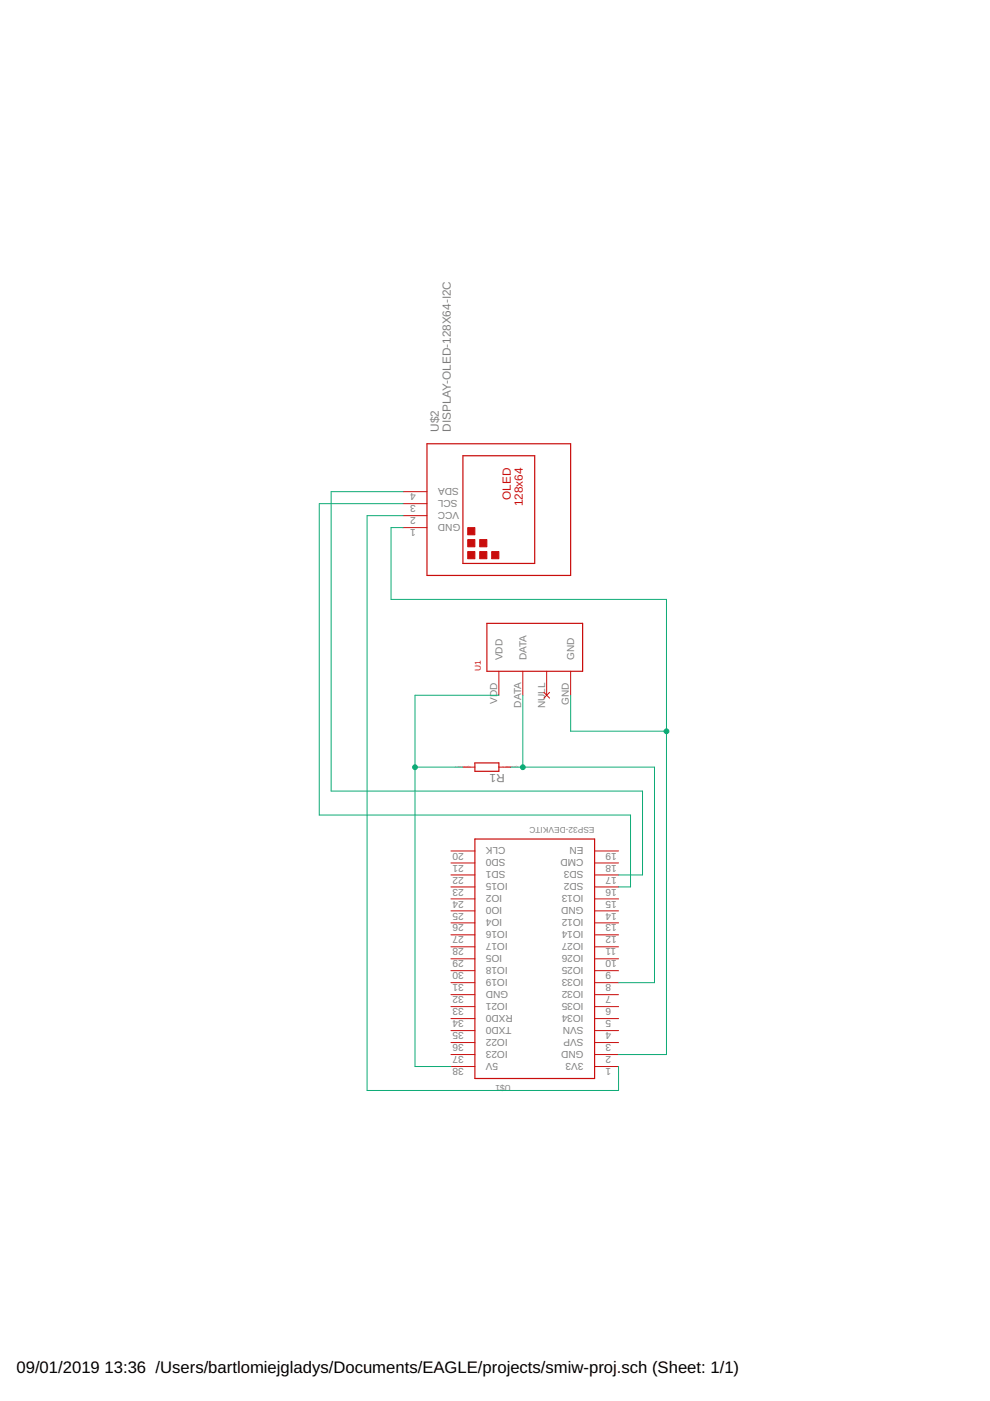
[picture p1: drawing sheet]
<?xml version="1.0" encoding="utf-8"?>
<!DOCTYPE eagle SYSTEM "eagle.dtd">
<!--
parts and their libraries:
oled09: Released under the Creative Commons Attribution 4.0 International License: http://creativecommons.org/licenses/by/4.0
-->
<eagle version="9.2.2">
<drawing>
<settings>
<setting alwaysvectorfont="no"/>
<setting verticaltext="up"/>
</settings>
<grid distance="0.1" unitdist="inch" unit="inch" style="lines" multiple="1" display="no" altdistance="0.01" altunitdist="inch" altunit="inch"/>
<schematic xreflabel="%F%N/%S.%C%R" xrefpart="/%S.%C%R">
<libraries>
<library name="am3202">
<symbols>
<symbol name="RHT03">
<wire x1="-5.08" y1="10.16" x2="-5.08" y2="-10.16" width="0.254" layer="94"/>
<wire x1="-5.08" y1="-10.16" x2="5.08" y2="-10.16" width="0.254" layer="94"/>
<wire x1="5.08" y1="-10.16" x2="5.08" y2="10.16" width="0.254" layer="94"/>
<wire x1="5.08" y1="10.16" x2="-5.08" y2="10.16" width="0.254" layer="94"/>
<pin name="VDD" x="-10.16" y="7.62" length="middle" direction="pwr"/>
<pin name="DATA" x="-10.16" y="2.54" length="middle"/>
<pin name="NULL" x="-10.16" y="-2.54" visible="pad" length="middle" direction="nc"/>
<pin name="GND" x="-10.16" y="-7.62" length="middle" direction="pwr"/>
<text x="-5.08" y="11.43" size="1.27" layer="94">&gt;NAME</text>
<text x="-5.08" y="-12.7" size="1.27" layer="94">&gt;VALUE</text>
</symbol>
</symbols>
<devicesets>
<deviceset name="RHT03_DHT-22_AM2302" prefix="U" uservalue="yes">
<gates>
<gate name="G$1" symbol="RHT03" x="0" y="0"/>
</gates>
<devices>
<device name="" package="RHT03_DHT-22">
<connects>
<connect gate="G$1" pin="DATA" pad="DATA"/>
<connect gate="G$1" pin="GND" pad="GND"/>
<connect gate="G$1" pin="NULL" pad="NULL"/>
<connect gate="G$1" pin="VDD" pad="VDD"/>
</connects>
<technologies>
<technology name="">
<attribute name="PROD_ID" value="SEN-10167"/>
</technology>
</technologies>
</device>
<device name="WIRED" package="AM2302">
<connects>
<connect gate="G$1" pin="DATA" pad="DATA"/>
<connect gate="G$1" pin="GND" pad="GND"/>
<connect gate="G$1" pin="NULL" pad="NULL"/>
<connect gate="G$1" pin="VDD" pad="VDD"/>
</connects>
<technologies>
<technology name="">
<attribute name="PROD_ID" value="SEN-10167"/>
</technology>
</technologies>
</device>
<device name="RA" package="RHT03_DHT-22/RA">
<connects>
<connect gate="G$1" pin="DATA" pad="DATA"/>
<connect gate="G$1" pin="GND" pad="GND"/>
<connect gate="G$1" pin="NULL" pad="NULL"/>
<connect gate="G$1" pin="VDD" pad="VDD"/>
</connects>
<technologies>
<technology name="">
<attribute name="PROD_ID" value="SEN-10167"/>
</technology>
</technologies>
</device>
</devices>
</deviceset>
</devicesets>
</library>
<library name="eagle-ltspice">
<symbols>
<symbol name="R">
<wire x1="-2.54" y1="-0.889" x2="2.54" y2="-0.889" width="0.254" layer="94"/>
<wire x1="2.54" y1="0.889" x2="-2.54" y2="0.889" width="0.254" layer="94"/>
<wire x1="2.54" y1="-0.889" x2="2.54" y2="0.889" width="0.254" layer="94"/>
<wire x1="-2.54" y1="-0.889" x2="-2.54" y2="0.889" width="0.254" layer="94"/>
<pin name="1" x="-5.08" y="0" visible="off" length="short" direction="pas" swaplevel="1"/>
<pin name="2" x="5.08" y="0" visible="off" length="short" direction="pas" swaplevel="1" rot="R180"/>
<text x="-3.81" y="1.4986" size="1.778" layer="95">&gt;NAME</text>
<text x="-3.81" y="-3.302" size="1.778" layer="96">&gt;VALUE</text>
<text x="-5.08" y="0" size="0.4064" layer="99" align="center">SpiceOrder 1</text>
<text x="5.08" y="0" size="0.4064" layer="99" align="center">SpiceOrder 2</text>
</symbol>
</symbols>
<devicesets>
<deviceset name="R" prefix="R" uservalue="yes">
<gates>
<gate name="G$1" symbol="R" x="0" y="0"/>
</gates>
<devices>
<device name="0204/7" package="0204/7">
<connects>
<connect gate="G$1" pin="1" pad="1"/>
<connect gate="G$1" pin="2" pad="2"/>
</connects>
<package3dinstances>
<package3dinstance package3d_urn="urn:adsk.eagle:package:13274/1"/>
</package3dinstances>
<technologies>
<technology name="">
<attribute name="SPICEMODEL" value="NONE" constant="no"/>
<attribute name="SPICEPREFIX" value="R" constant="no"/>
</technology>
</technologies>
</device>
<device name="0207/10" package="0207/10">
<connects>
<connect gate="G$1" pin="1" pad="1"/>
<connect gate="G$1" pin="2" pad="2"/>
</connects>
<package3dinstances>
<package3dinstance package3d_urn="urn:adsk.eagle:package:13275/1"/>
</package3dinstances>
<technologies>
<technology name="">
<attribute name="SPICEMODEL" value="NONE" constant="no"/>
<attribute name="SPICEPREFIX" value="R" constant="no"/>
</technology>
</technologies>
</device>
<device name="R0201" package="R0201">
<connects>
<connect gate="G$1" pin="1" pad="1"/>
<connect gate="G$1" pin="2" pad="2"/>
</connects>
<package3dinstances>
<package3dinstance package3d_urn="urn:adsk.eagle:package:13294/1"/>
</package3dinstances>
<technologies>
<technology name="">
<attribute name="SPICEMODEL" value="NONE" constant="no"/>
<attribute name="SPICEPREFIX" value="R" constant="no"/>
</technology>
</technologies>
</device>
<device name="R0402" package="R0402">
<connects>
<connect gate="G$1" pin="1" pad="1"/>
<connect gate="G$1" pin="2" pad="2"/>
</connects>
<package3dinstances>
<package3dinstance package3d_urn="urn:adsk.eagle:package:13296/1"/>
</package3dinstances>
<technologies>
<technology name="">
<attribute name="SPICEMODEL" value="NONE" constant="no"/>
<attribute name="SPICEPREFIX" value="R" constant="no"/>
</technology>
</technologies>
</device>
<device name="R0603" package="R0603">
<connects>
<connect gate="G$1" pin="1" pad="1"/>
<connect gate="G$1" pin="2" pad="2"/>
</connects>
<package3dinstances>
<package3dinstance package3d_urn="urn:adsk.eagle:package:13302/1"/>
</package3dinstances>
<technologies>
<technology name="">
<attribute name="SPICEMODEL" value="NONE" constant="no"/>
<attribute name="SPICEPREFIX" value="R" constant="no"/>
</technology>
</technologies>
</device>
<device name="" package="R0805">
<connects>
<connect gate="G$1" pin="1" pad="1"/>
<connect gate="G$1" pin="2" pad="2"/>
</connects>
<package3dinstances>
<package3dinstance package3d_urn="urn:adsk.eagle:package:13300/1"/>
</package3dinstances>
<technologies>
<technology name="">
<attribute name="SPICEMODEL" value="NONE" constant="no"/>
<attribute name="SPICEPREFIX" value="R" constant="no"/>
</technology>
</technologies>
</device>
<device name="R1005" package="R1005">
<connects>
<connect gate="G$1" pin="1" pad="1"/>
<connect gate="G$1" pin="2" pad="2"/>
</connects>
<package3dinstances>
<package3dinstance package3d_urn="urn:adsk.eagle:package:13297/1"/>
</package3dinstances>
<technologies>
<technology name="">
<attribute name="SPICEMODEL" value="NONE" constant="no"/>
<attribute name="SPICEPREFIX" value="R" constant="no"/>
</technology>
</technologies>
</device>
<device name="R1206" package="R1206">
<connects>
<connect gate="G$1" pin="1" pad="1"/>
<connect gate="G$1" pin="2" pad="2"/>
</connects>
<package3dinstances>
<package3dinstance package3d_urn="urn:adsk.eagle:package:13301/1"/>
</package3dinstances>
<technologies>
<technology name="">
<attribute name="SPICEMODEL" value="NONE" constant="no"/>
<attribute name="SPICEPREFIX" value="R" constant="no"/>
</technology>
</technologies>
</device>
<device name="R1210" package="R1210">
<connects>
<connect gate="G$1" pin="1" pad="1"/>
<connect gate="G$1" pin="2" pad="2"/>
</connects>
<package3dinstances>
<package3dinstance package3d_urn="urn:adsk.eagle:package:13299/1"/>
</package3dinstances>
<technologies>
<technology name="">
<attribute name="SPICEMODEL" value="NONE" constant="no"/>
<attribute name="SPICEPREFIX" value="R" constant="no"/>
</technology>
</technologies>
</device>
<device name="R1218" package="R1218">
<connects>
<connect gate="G$1" pin="1" pad="1"/>
<connect gate="G$1" pin="2" pad="2"/>
</connects>
<package3dinstances>
<package3dinstance package3d_urn="urn:adsk.eagle:package:13303/1"/>
</package3dinstances>
<technologies>
<technology name="">
<attribute name="SPICEMODEL" value="NONE" constant="no"/>
<attribute name="SPICEPREFIX" value="R" constant="no"/>
</technology>
</technologies>
</device>
<device name="R2010" package="R2010">
<connects>
<connect gate="G$1" pin="1" pad="1"/>
<connect gate="G$1" pin="2" pad="2"/>
</connects>
<package3dinstances>
<package3dinstance package3d_urn="urn:adsk.eagle:package:13309/1"/>
</package3dinstances>
<technologies>
<technology name="">
<attribute name="SPICEMODEL" value="NONE" constant="no"/>
<attribute name="SPICEPREFIX" value="R" constant="no"/>
</technology>
</technologies>
</device>
<device name="R2012" package="R2012">
<connects>
<connect gate="G$1" pin="1" pad="1"/>
<connect gate="G$1" pin="2" pad="2"/>
</connects>
<package3dinstances>
<package3dinstance package3d_urn="urn:adsk.eagle:package:13306/1"/>
</package3dinstances>
<technologies>
<technology name="">
<attribute name="SPICEMODEL" value="NONE" constant="no"/>
<attribute name="SPICEPREFIX" value="R" constant="no"/>
</technology>
</technologies>
</device>
<device name="R2512" package="R2512">
<connects>
<connect gate="G$1" pin="1" pad="1"/>
<connect gate="G$1" pin="2" pad="2"/>
</connects>
<package3dinstances>
<package3dinstance package3d_urn="urn:adsk.eagle:package:13304/1"/>
</package3dinstances>
<technologies>
<technology name="">
<attribute name="SPICEMODEL" value="NONE" constant="no"/>
<attribute name="SPICEPREFIX" value="R" constant="no"/>
</technology>
</technologies>
</device>
<device name="R3216" package="R3216">
<connects>
<connect gate="G$1" pin="1" pad="1"/>
<connect gate="G$1" pin="2" pad="2"/>
</connects>
<package3dinstances>
<package3dinstance package3d_urn="urn:adsk.eagle:package:13305/1"/>
</package3dinstances>
<technologies>
<technology name="">
<attribute name="SPICEMODEL" value="NONE" constant="no"/>
<attribute name="SPICEPREFIX" value="R" constant="no"/>
</technology>
</technologies>
</device>
<device name="R3225" package="R3225">
<connects>
<connect gate="G$1" pin="1" pad="1"/>
<connect gate="G$1" pin="2" pad="2"/>
</connects>
<package3dinstances>
<package3dinstance package3d_urn="urn:adsk.eagle:package:13311/1"/>
</package3dinstances>
<technologies>
<technology name="">
<attribute name="SPICEMODEL" value="NONE" constant="no"/>
<attribute name="SPICEPREFIX" value="R" constant="no"/>
</technology>
</technologies>
</device>
<device name="R4527" package="R4527">
<connects>
<connect gate="G$1" pin="1" pad="1"/>
<connect gate="G$1" pin="2" pad="2"/>
</connects>
<package3dinstances>
<package3dinstance package3d_urn="urn:adsk.eagle:package:13310/1"/>
</package3dinstances>
<technologies>
<technology name="">
<attribute name="SPICEMODEL" value="NONE" constant="no"/>
<attribute name="SPICEPREFIX" value="R" constant="no"/>
</technology>
</technologies>
</device>
<device name="R5025" package="R5025">
<connects>
<connect gate="G$1" pin="1" pad="1"/>
<connect gate="G$1" pin="2" pad="2"/>
</connects>
<package3dinstances>
<package3dinstance package3d_urn="urn:adsk.eagle:package:13308/1"/>
</package3dinstances>
<technologies>
<technology name="">
<attribute name="SPICEMODEL" value="NONE" constant="no"/>
<attribute name="SPICEPREFIX" value="R" constant="no"/>
</technology>
</technologies>
</device>
<device name="R6332" package="R6332">
<connects>
<connect gate="G$1" pin="1" pad="1"/>
<connect gate="G$1" pin="2" pad="2"/>
</connects>
<package3dinstances>
<package3dinstance package3d_urn="urn:adsk.eagle:package:13307/1"/>
</package3dinstances>
<technologies>
<technology name="">
<attribute name="SPICEMODEL" value="NONE" constant="no"/>
<attribute name="SPICEPREFIX" value="R" constant="no"/>
</technology>
</technologies>
</device>
</devices>
</deviceset>
</devicesets>
</library>
<library name="oled09">
<symbols>
<symbol name="DISPLAY-OLED-128X64-I2C">
<wire x1="-15.24" y1="15.24" x2="12.7" y2="15.24" width="0.254" layer="94"/>
<wire x1="12.7" y1="15.24" x2="12.7" y2="-15.24" width="0.254" layer="94"/>
<wire x1="12.7" y1="-15.24" x2="-15.24" y2="-15.24" width="0.254" layer="94"/>
<wire x1="-15.24" y1="-15.24" x2="-15.24" y2="15.24" width="0.254" layer="94"/>
<pin name="GND" x="-5.08" y="20.32" length="middle" direction="pwr" rot="R270"/>
<pin name="VCC" x="-2.54" y="20.32" length="middle" direction="pwr" rot="R270"/>
<pin name="SCL" x="0" y="20.32" length="middle" rot="R270"/>
<pin name="SDA" x="2.54" y="20.32" length="middle" rot="R270"/>
<wire x1="-12.7" y1="7.62" x2="10.16" y2="7.62" width="0.254" layer="94"/>
<wire x1="10.16" y1="7.62" x2="10.16" y2="-7.62" width="0.254" layer="94"/>
<wire x1="10.16" y1="-7.62" x2="-12.7" y2="-7.62" width="0.254" layer="94"/>
<wire x1="-12.7" y1="-7.62" x2="-12.7" y2="7.62" width="0.254" layer="94"/>
<rectangle x1="-11.684" y1="5.08" x2="-10.16" y2="6.604" layer="94"/>
<rectangle x1="-9.144" y1="5.08" x2="-7.62" y2="6.604" layer="94"/>
<rectangle x1="-11.684" y1="2.54" x2="-10.16" y2="4.064" layer="94"/>
<text x="15.24" y="12.7" size="1.778" layer="95">&gt;NAME</text>
<text x="15.24" y="10.16" size="1.778" layer="96">&gt;VALUE</text>
<rectangle x1="-6.604" y1="5.08" x2="-5.08" y2="6.604" layer="94"/>
<rectangle x1="-11.684" y1="0" x2="-10.16" y2="1.524" layer="94"/>
<rectangle x1="-9.144" y1="2.54" x2="-7.62" y2="4.064" layer="94"/>
<text x="7.62" y="-5.08" size="1.778" layer="94" align="bottom-right">128x64</text>
<text x="7.62" y="-2.54" size="1.778" layer="94" align="bottom-right">OLED</text>
</symbol>
</symbols>
<devicesets>
<deviceset name="DISPLAY-OLED-128X64-I2C">
<gates>
<gate name="G$1" symbol="DISPLAY-OLED-128X64-I2C" x="0" y="0"/>
</gates>
<devices>
<device name="" package="DISPLAY-OLED-128X64-I2C">
<connects>
<connect gate="G$1" pin="GND" pad="1"/>
<connect gate="G$1" pin="SCL" pad="3"/>
<connect gate="G$1" pin="SDA" pad="4"/>
<connect gate="G$1" pin="VCC" pad="2"/>
</connects>
<technologies>
<technology name=""/>
</technologies>
</device>
</devices>
</deviceset>
</devicesets>
</library>
<library name="ESP32DEVKITC">
<symbols>
<symbol name="ESP32-DEVKITC">
<wire x1="-25.4" y1="-12.7" x2="-25.4" y2="12.7" width="0.254" layer="94"/>
<wire x1="-25.4" y1="12.7" x2="25.4" y2="12.7" width="0.254" layer="94"/>
<wire x1="25.4" y1="12.7" x2="25.4" y2="-12.7" width="0.254" layer="94"/>
<wire x1="25.4" y1="-12.7" x2="-25.4" y2="-12.7" width="0.254" layer="94"/>
<text x="-26.6783" y="5.081590625" size="1.2704" layer="95" rot="R90">&gt;NAME</text>
<text x="27.959" y="-12.7086" size="1.270859375" layer="96" rot="R90">ESP32-DEVKITC</text>
<pin name="3V3" x="-22.86" y="-17.78" length="middle" rot="R90"/>
<pin name="GND@38" x="-20.32" y="-17.78" length="middle" rot="R90"/>
<pin name="SVP" x="-17.78" y="-17.78" length="middle" rot="R90"/>
<pin name="SVN" x="-15.24" y="-17.78" length="middle" rot="R90"/>
<pin name="IO34" x="-12.7" y="-17.78" length="middle" rot="R90"/>
<pin name="IO35" x="-10.16" y="-17.78" length="middle" rot="R90"/>
<pin name="IO32" x="-7.62" y="-17.78" length="middle" rot="R90"/>
<pin name="IO33" x="-5.08" y="-17.78" length="middle" rot="R90"/>
<pin name="IO25" x="-2.54" y="-17.78" length="middle" rot="R90"/>
<pin name="IO26" x="0" y="-17.78" length="middle" rot="R90"/>
<pin name="IO27" x="2.54" y="-17.78" length="middle" rot="R90"/>
<pin name="IO14" x="5.08" y="-17.78" length="middle" rot="R90"/>
<pin name="IO12" x="7.62" y="-17.78" length="middle" rot="R90"/>
<pin name="GND@14" x="10.16" y="-17.78" length="middle" rot="R90"/>
<pin name="IO13" x="12.7" y="-17.78" length="middle" rot="R90"/>
<pin name="SD2" x="15.24" y="-17.78" length="middle" rot="R90"/>
<pin name="SD3" x="17.78" y="-17.78" length="middle" rot="R90"/>
<pin name="CMD" x="20.32" y="-17.78" length="middle" rot="R90"/>
<pin name="EN" x="22.86" y="-17.78" length="middle" rot="R90"/>
<pin name="CLK" x="22.86" y="17.78" length="middle" rot="R270"/>
<pin name="SD0" x="20.32" y="17.78" length="middle" rot="R270"/>
<pin name="SD1" x="17.78" y="17.78" length="middle" rot="R270"/>
<pin name="IO15" x="15.24" y="17.78" length="middle" rot="R270"/>
<pin name="IO2" x="12.7" y="17.78" length="middle" rot="R270"/>
<pin name="IO0" x="10.16" y="17.78" length="middle" rot="R270"/>
<pin name="IO4" x="7.62" y="17.78" length="middle" rot="R270"/>
<pin name="IO16" x="5.08" y="17.78" length="middle" rot="R270"/>
<pin name="IO17" x="2.54" y="17.78" length="middle" rot="R270"/>
<pin name="IO5" x="0" y="17.78" length="middle" rot="R270"/>
<pin name="IO18" x="-2.54" y="17.78" length="middle" rot="R270"/>
<pin name="IO19" x="-5.08" y="17.78" length="middle" rot="R270"/>
<pin name="GND@32" x="-7.62" y="17.78" length="middle" rot="R270"/>
<pin name="IO21" x="-10.16" y="17.78" length="middle" rot="R270"/>
<pin name="RXD0" x="-12.7" y="17.78" length="middle" rot="R270"/>
<pin name="TXD0" x="-15.24" y="17.78" length="middle" rot="R270"/>
<pin name="IO22" x="-17.78" y="17.78" length="middle" rot="R270"/>
<pin name="IO23" x="-20.32" y="17.78" length="middle" rot="R270"/>
<pin name="5V" x="-22.86" y="17.78" length="middle" rot="R270"/>
</symbol>
</symbols>
<devicesets>
<deviceset name="ESP32DEVKITC">
<gates>
<gate name="G$1" symbol="ESP32-DEVKITC" x="0" y="0"/>
</gates>
<devices>
<device name="" package="ESP32-DEVKITC">
<connects>
<connect gate="G$1" pin="3V3" pad="1"/>
<connect gate="G$1" pin="5V" pad="38"/>
<connect gate="G$1" pin="CLK" pad="20"/>
<connect gate="G$1" pin="CMD" pad="18"/>
<connect gate="G$1" pin="EN" pad="19"/>
<connect gate="G$1" pin="GND@14" pad="14"/>
<connect gate="G$1" pin="GND@32" pad="32"/>
<connect gate="G$1" pin="GND@38" pad="2"/>
<connect gate="G$1" pin="IO0" pad="25"/>
<connect gate="G$1" pin="IO12" pad="13"/>
<connect gate="G$1" pin="IO13" pad="15"/>
<connect gate="G$1" pin="IO14" pad="12"/>
<connect gate="G$1" pin="IO15" pad="23"/>
<connect gate="G$1" pin="IO16" pad="27"/>
<connect gate="G$1" pin="IO17" pad="28"/>
<connect gate="G$1" pin="IO18" pad="30"/>
<connect gate="G$1" pin="IO19" pad="31"/>
<connect gate="G$1" pin="IO2" pad="24"/>
<connect gate="G$1" pin="IO21" pad="33"/>
<connect gate="G$1" pin="IO22" pad="36"/>
<connect gate="G$1" pin="IO23" pad="37"/>
<connect gate="G$1" pin="IO25" pad="9"/>
<connect gate="G$1" pin="IO26" pad="10"/>
<connect gate="G$1" pin="IO27" pad="11"/>
<connect gate="G$1" pin="IO32" pad="7"/>
<connect gate="G$1" pin="IO33" pad="8"/>
<connect gate="G$1" pin="IO34" pad="5"/>
<connect gate="G$1" pin="IO35" pad="6"/>
<connect gate="G$1" pin="IO4" pad="26"/>
<connect gate="G$1" pin="IO5" pad="29"/>
<connect gate="G$1" pin="RXD0" pad="34"/>
<connect gate="G$1" pin="SD0" pad="21"/>
<connect gate="G$1" pin="SD1" pad="22"/>
<connect gate="G$1" pin="SD2" pad="16"/>
<connect gate="G$1" pin="SD3" pad="17"/>
<connect gate="G$1" pin="SVN" pad="4"/>
<connect gate="G$1" pin="SVP" pad="3"/>
<connect gate="G$1" pin="TXD0" pad="35"/>
</connects>
<technologies>
<technology name="">
<attribute name="AVAILABILITY" value="Unavailable"/>
<attribute name="DESCRIPTION" value=" Module: development kit; Ciphering: AES, WPA, WPA2-PSK, WPS "/>
<attribute name="MF" value="Espressif Systems"/>
<attribute name="MP" value="ESP32-DEVKITC"/>
<attribute name="PACKAGE" value="None"/>
<attribute name="PRICE" value="None"/>
</technology>
</technologies>
</device>
</devices>
</deviceset>
</devicesets>
</library>
</libraries>
<attributes>
</attributes>
<variantdefs>
</variantdefs>
<classes>
<class number="0" name="default" width="0" drill="0">
</class>
</classes>
<parts>
<part name="U1" library="am3202" deviceset="RHT03_DHT-22_AM2302" device="RA"/>
<part name="R1" library="eagle-ltspice" deviceset="R" device="0204/7" package3d_urn="urn:adsk.eagle:package:13274/1"/>
<part name="U$2" library="oled09" deviceset="DISPLAY-OLED-128X64-I2C" device=""/>
<part name="U$1" library="ESP32DEVKITC" deviceset="ESP32DEVKITC" device=""/>
</parts>
<sheets>
<sheet>
<plain>
</plain>
<instances>
<instance part="U1" gate="G$1" x="193.04" y="66.04" smashed="yes">
<attribute name="NAME" x="187.96" y="77.47" size="1.27" layer="94"/>
<attribute name="VALUE" x="187.96" y="53.34" size="1.27" layer="94"/>
</instance>
<instance part="R1" gate="G$1" x="167.64" y="76.2" smashed="yes" rot="R90">
<attribute name="NAME" x="166.1414" y="72.39" size="1.778" layer="95" rot="R90"/>
<attribute name="VALUE" x="170.942" y="72.39" size="1.778" layer="96" rot="R90"/>
</instance>
<instance part="U$2" gate="G$1" x="223.52" y="73.66" smashed="yes">
<attribute name="NAME" x="238.76" y="86.36" size="1.778" layer="95"/>
<attribute name="VALUE" x="238.76" y="83.82" size="1.778" layer="96"/>
</instance>
<instance part="U$1" gate="G$1" x="127" y="66.04" smashed="yes">
<attribute name="NAME" x="100.3217" y="71.121590625" size="1.2704" layer="95" rot="R90"/>
</instance>
</instances>
<busses>
</busses>
<nets>
<net name="N$1" class="0">
<segment>
<pinref part="U1" gate="G$1" pin="DATA"/>
<wire x1="182.88" y1="68.58" x2="167.64" y2="68.58" width="0.1524" layer="91"/>
<pinref part="R1" gate="G$1" pin="1"/>
<wire x1="167.64" y1="68.58" x2="167.64" y2="71.12" width="0.1524" layer="91"/>
<junction x="167.64" y="68.58"/>
<wire x1="167.64" y1="40.64" x2="167.64" y2="68.58" width="0.1524" layer="91"/>
<pinref part="U$1" gate="G$1" pin="IO33"/>
<wire x1="167.64" y1="40.64" x2="121.92" y2="40.64" width="0.1524" layer="91"/>
<wire x1="121.92" y1="40.64" x2="121.92" y2="48.26" width="0.1524" layer="91"/>
</segment>
</net>
<net name="N$5" class="0">
<segment>
<pinref part="U1" gate="G$1" pin="GND"/>
<wire x1="175.26" y1="38.1" x2="175.26" y2="58.42" width="0.1524" layer="91"/>
<wire x1="175.26" y1="58.42" x2="182.88" y2="58.42" width="0.1524" layer="91"/>
<wire x1="175.26" y1="38.1" x2="203.2" y2="38.1" width="0.1524" layer="91"/>
<wire x1="203.2" y1="38.1" x2="203.2" y2="96.52" width="0.1524" layer="91"/>
<pinref part="U$2" gate="G$1" pin="GND"/>
<wire x1="203.2" y1="96.52" x2="218.44" y2="96.52" width="0.1524" layer="91"/>
<wire x1="218.44" y1="96.52" x2="218.44" y2="93.98" width="0.1524" layer="91"/>
<pinref part="U$1" gate="G$1" pin="GND@38"/>
<wire x1="106.68" y1="48.26" x2="106.68" y2="38.1" width="0.1524" layer="91"/>
<wire x1="106.68" y1="38.1" x2="175.26" y2="38.1" width="0.1524" layer="91"/>
<junction x="175.26" y="38.1"/>
</segment>
</net>
<net name="N$6" class="0">
<segment>
<pinref part="U$2" gate="G$1" pin="SDA"/>
<wire x1="226.06" y1="93.98" x2="226.06" y2="109.22" width="0.1524" layer="91"/>
<pinref part="U$1" gate="G$1" pin="SD3"/>
<wire x1="144.78" y1="48.26" x2="144.78" y2="43.18" width="0.1524" layer="91"/>
<wire x1="144.78" y1="43.18" x2="162.56" y2="43.18" width="0.1524" layer="91"/>
<wire x1="162.56" y1="43.18" x2="162.56" y2="109.22" width="0.1524" layer="91"/>
<wire x1="162.56" y1="109.22" x2="226.06" y2="109.22" width="0.1524" layer="91"/>
</segment>
</net>
<net name="N$7" class="0">
<segment>
<pinref part="U$2" gate="G$1" pin="SCL"/>
<wire x1="223.52" y1="111.76" x2="223.52" y2="93.98" width="0.1524" layer="91"/>
<wire x1="223.52" y1="111.76" x2="157.48" y2="111.76" width="0.1524" layer="91"/>
<wire x1="157.48" y1="111.76" x2="157.48" y2="45.72" width="0.1524" layer="91"/>
<pinref part="U$1" gate="G$1" pin="SD2"/>
<wire x1="157.48" y1="45.72" x2="142.24" y2="45.72" width="0.1524" layer="91"/>
<wire x1="142.24" y1="45.72" x2="142.24" y2="48.26" width="0.1524" layer="91"/>
</segment>
</net>
<net name="N$3" class="0">
<segment>
<pinref part="U$2" gate="G$1" pin="VCC"/>
<wire x1="220.98" y1="101.6" x2="220.98" y2="93.98" width="0.1524" layer="91"/>
<pinref part="U$1" gate="G$1" pin="3V3"/>
<wire x1="104.14" y1="48.26" x2="99.06" y2="48.26" width="0.1524" layer="91"/>
<wire x1="99.06" y1="48.26" x2="99.06" y2="101.6" width="0.1524" layer="91"/>
<wire x1="99.06" y1="101.6" x2="220.98" y2="101.6" width="0.1524" layer="91"/>
</segment>
</net>
<net name="N$2" class="0">
<segment>
<pinref part="U$1" gate="G$1" pin="5V"/>
<wire x1="104.14" y1="83.82" x2="104.14" y2="91.44" width="0.1524" layer="91"/>
<pinref part="R1" gate="G$1" pin="2"/>
<wire x1="104.14" y1="91.44" x2="167.64" y2="91.44" width="0.1524" layer="91"/>
<wire x1="167.64" y1="91.44" x2="167.64" y2="81.28" width="0.1524" layer="91"/>
<pinref part="U1" gate="G$1" pin="VDD"/>
<wire x1="167.64" y1="91.44" x2="182.88" y2="91.44" width="0.1524" layer="91"/>
<wire x1="182.88" y1="91.44" x2="182.88" y2="73.66" width="0.1524" layer="91"/>
<junction x="167.64" y="91.44"/>
</segment>
</net>
</nets>
</sheet>
</sheets>
</schematic>
</drawing>
<compatibility>
<note version="8.2" severity="warning">
Since Version 8.2, EAGLE supports online libraries. The ids
of those online libraries will not be understood (or retained)
with this version.
</note>
<note version="8.3" severity="warning">
Since Version 8.3, EAGLE supports URNs for individual library
assets (packages, symbols, and devices). The URNs of those assets
will not be understood (or retained) with this version.
</note>
<note version="8.3" severity="warning">
Since Version 8.3, EAGLE supports the association of 3D packages
with devices in libraries, schematics, and board files. Those 3D
packages will not be understood (or retained) with this version.
</note>
</compatibility>
</eagle>
